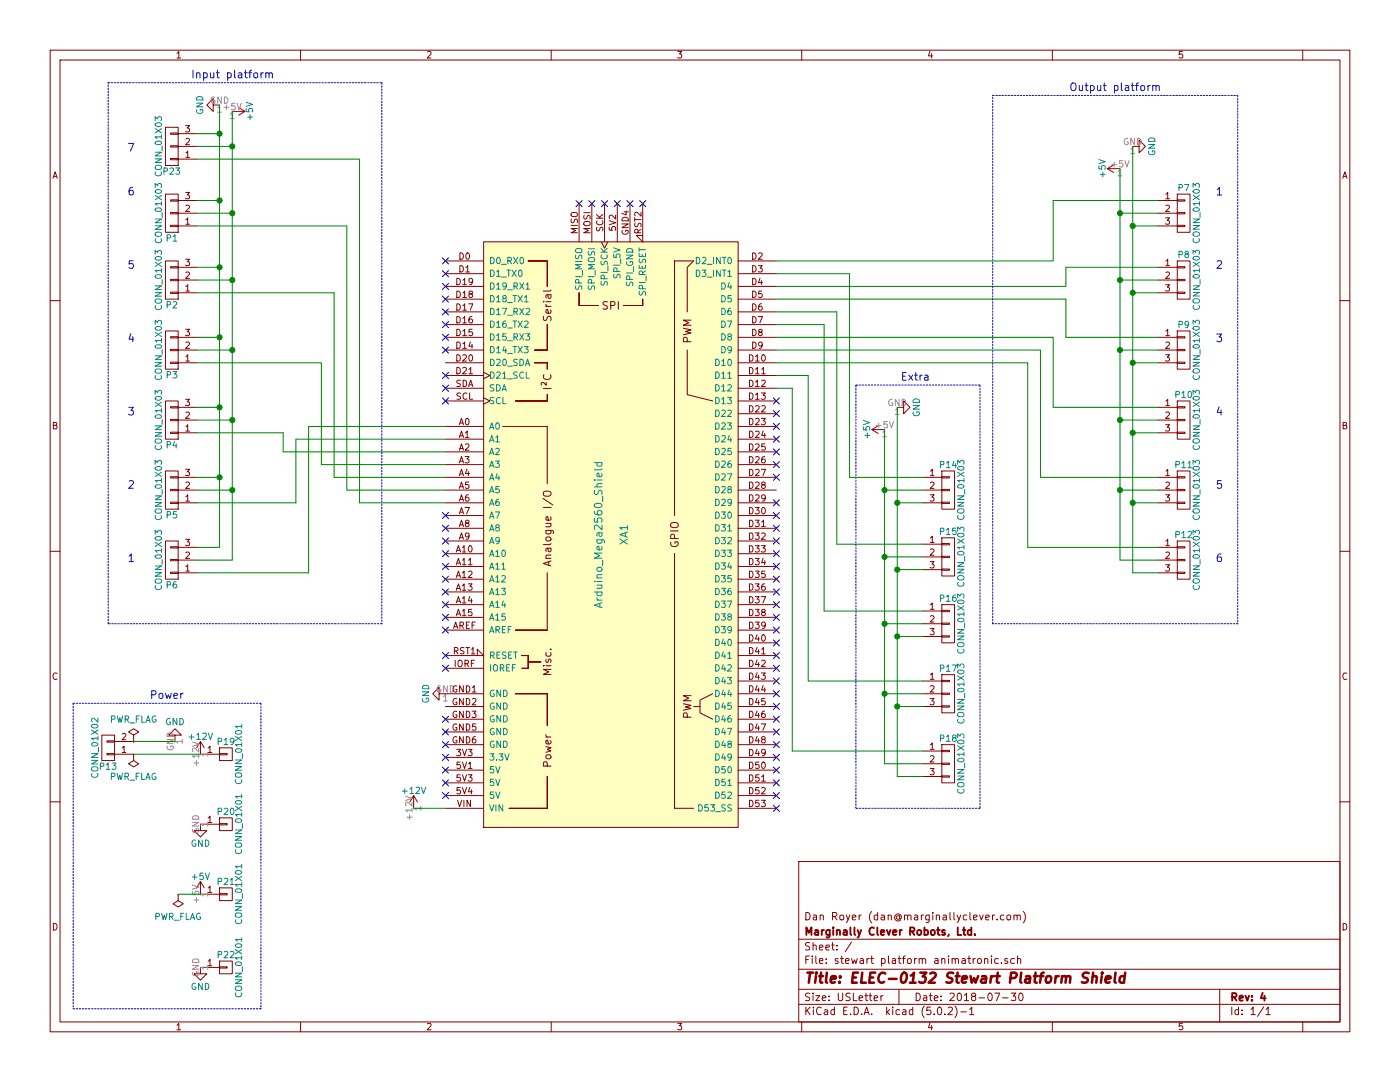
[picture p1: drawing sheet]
EESchema Schematic File Version 2
LIBS:power
LIBS:device
LIBS:transistors
LIBS:conn
LIBS:linear
LIBS:regul
LIBS:74xx
LIBS:cmos4000
LIBS:adc-dac
LIBS:memory
LIBS:xilinx
LIBS:microcontrollers
LIBS:dsp
LIBS:microchip
LIBS:analog_switches
LIBS:motorola
LIBS:texas
LIBS:intel
LIBS:audio
LIBS:interface
LIBS:digital-audio
LIBS:philips
LIBS:display
LIBS:cypress
LIBS:siliconi
LIBS:opto
LIBS:atmel
LIBS:contrib
LIBS:valves
LIBS:arduino
LIBS:stewart platform animatronic-cache
EELAYER 25 0
EELAYER END
$Descr USLetter 11000 8500
encoding utf-8
Sheet 1 1
Title "ELEC-0132 Stewart Platform Shield"
Date "2018-07-30"
Rev "4"
Comp "Marginally Clever Robots, Ltd."
Comment1 "Dan Royer (dan@marginallyclever.com)"
Comment2 ""
Comment3 ""
Comment4 ""
$EndDescr
$Comp
L CONN_01X03 P7
U 1 1
P 9300 1675
F 0 "P7" H 9300 1875 50  0000 C CNN
F 1 "CONN_01X03" V 9400 1675 50  0000 C CNN
F 2 "Socket_Strips:Socket_Strip_Straight_1x03_Pitch2.54mm" H 9300 1675 50  0001 C CNN
F 3 "" H 9300 1675 50  0000 C CNN
	1    9300 1675
	1    0    0    -1  
$EndComp
$Comp
L CONN_01X03 P8
U 1 1
P 9300 2200
F 0 "P8" H 9300 2400 50  0000 C CNN
F 1 "CONN_01X03" V 9400 2200 50  0000 C CNN
F 2 "Socket_Strips:Socket_Strip_Straight_1x03_Pitch2.54mm" H 9300 2200 50  0001 C CNN
F 3 "" H 9300 2200 50  0000 C CNN
	1    9300 2200
	1    0    0    -1  
$EndComp
$Comp
L CONN_01X03 P9
U 1 1
P 9300 2750
F 0 "P9" H 9300 2950 50  0000 C CNN
F 1 "CONN_01X03" V 9400 2750 50  0000 C CNN
F 2 "Socket_Strips:Socket_Strip_Straight_1x03_Pitch2.54mm" H 9300 2750 50  0001 C CNN
F 3 "" H 9300 2750 50  0000 C CNN
	1    9300 2750
	1    0    0    -1  
$EndComp
$Comp
L CONN_01X03 P10
U 1 1
P 9300 3300
F 0 "P10" H 9300 3500 50  0000 C CNN
F 1 "CONN_01X03" V 9400 3300 50  0000 C CNN
F 2 "Socket_Strips:Socket_Strip_Straight_1x03_Pitch2.54mm" H 9300 3300 50  0001 C CNN
F 3 "" H 9300 3300 50  0000 C CNN
	1    9300 3300
	1    0    0    -1  
$EndComp
$Comp
L CONN_01X03 P11
U 1 1
P 9300 3850
F 0 "P11" H 9300 4050 50  0000 C CNN
F 1 "CONN_01X03" V 9400 3850 50  0000 C CNN
F 2 "Socket_Strips:Socket_Strip_Straight_1x03_Pitch2.54mm" H 9300 3850 50  0001 C CNN
F 3 "" H 9300 3850 50  0000 C CNN
	1    9300 3850
	1    0    0    -1  
$EndComp
$Comp
L CONN_01X03 P12
U 1 1
P 9300 4400
F 0 "P12" H 9300 4600 50  0000 C CNN
F 1 "CONN_01X03" V 9400 4400 50  0000 C CNN
F 2 "Socket_Strips:Socket_Strip_Straight_1x03_Pitch2.54mm" H 9300 4400 50  0001 C CNN
F 3 "" H 9300 4400 50  0000 C CNN
	1    9300 4400
	1    0    0    -1  
$EndComp
$Comp
L CONN_01X03 P1
U 1 1
P 1350 1675
F 0 "P1" H 1350 1875 50  0000 C CNN
F 1 "CONN_01X03" V 1450 1675 50  0000 C CNN
F 2 "Socket_Strips:Socket_Strip_Straight_1x03_Pitch2.54mm" H 1350 1675 50  0001 C CNN
F 3 "" H 1350 1675 50  0000 C CNN
	1    1350 1675
	-1   0    0    1   
$EndComp
$Comp
L CONN_01X03 P2
U 1 1
P 1350 2200
F 0 "P2" H 1350 2400 50  0000 C CNN
F 1 "CONN_01X03" V 1450 2200 50  0000 C CNN
F 2 "Socket_Strips:Socket_Strip_Straight_1x03_Pitch2.54mm" H 1350 2200 50  0001 C CNN
F 3 "" H 1350 2200 50  0000 C CNN
	1    1350 2200
	-1   0    0    1   
$EndComp
$Comp
L CONN_01X03 P3
U 1 1
P 1350 2750
F 0 "P3" H 1350 2950 50  0000 C CNN
F 1 "CONN_01X03" V 1450 2750 50  0000 C CNN
F 2 "Socket_Strips:Socket_Strip_Straight_1x03_Pitch2.54mm" H 1350 2750 50  0001 C CNN
F 3 "" H 1350 2750 50  0000 C CNN
	1    1350 2750
	-1   0    0    1   
$EndComp
$Comp
L CONN_01X03 P4
U 1 1
P 1350 3300
F 0 "P4" H 1350 3500 50  0000 C CNN
F 1 "CONN_01X03" V 1450 3300 50  0000 C CNN
F 2 "Socket_Strips:Socket_Strip_Straight_1x03_Pitch2.54mm" H 1350 3300 50  0001 C CNN
F 3 "" H 1350 3300 50  0000 C CNN
	1    1350 3300
	-1   0    0    1   
$EndComp
$Comp
L CONN_01X03 P5
U 1 1
P 1350 3850
F 0 "P5" H 1350 4050 50  0000 C CNN
F 1 "CONN_01X03" V 1450 3850 50  0000 C CNN
F 2 "Socket_Strips:Socket_Strip_Straight_1x03_Pitch2.54mm" H 1350 3850 50  0001 C CNN
F 3 "" H 1350 3850 50  0000 C CNN
	1    1350 3850
	-1   0    0    1   
$EndComp
$Comp
L CONN_01X03 P6
U 1 1
P 1350 4400
F 0 "P6" H 1350 4600 50  0000 C CNN
F 1 "CONN_01X03" V 1450 4400 50  0000 C CNN
F 2 "Socket_Strips:Socket_Strip_Straight_1x03_Pitch2.54mm" H 1350 4400 50  0001 C CNN
F 3 "" H 1350 4400 50  0000 C CNN
	1    1350 4400
	-1   0    0    1   
$EndComp
$Comp
L GND #PWR01
U 1 1
P 8900 1150
F 0 "#PWR01" H 8900 900 50  0001 C CNN
F 1 "GND" H 8900 1000 50  0000 C CNN
F 2 "" H 8900 1150 50  0000 C CNN
F 3 "" H 8900 1150 50  0000 C CNN
	1    8900 1150
	0    -1   -1   0   
$EndComp
$Comp
L GND #PWR02
U 1 1
P 1725 825
F 0 "#PWR02" H 1725 575 50  0001 C CNN
F 1 "GND" H 1725 675 50  0000 C CNN
F 2 "" H 1725 825 50  0000 C CNN
F 3 "" H 1725 825 50  0000 C CNN
	1    1725 825 
	0    1    1    0   
$EndComp
$Comp
L +5V #PWR03
U 1 1
P 1825 875
F 0 "#PWR03" H 1825 725 50  0001 C CNN
F 1 "+5V" H 1825 1015 50  0000 C CNN
F 2 "" H 1825 875 50  0000 C CNN
F 3 "" H 1825 875 50  0000 C CNN
	1    1825 875 
	0    1    1    0   
$EndComp
$Comp
L +5V #PWR04
U 1 1
P 8800 1325
F 0 "#PWR04" H 8800 1175 50  0001 C CNN
F 1 "+5V" H 8800 1465 50  0000 C CNN
F 2 "" H 8800 1325 50  0000 C CNN
F 3 "" H 8800 1325 50  0000 C CNN
	1    8800 1325
	0    -1   -1   0   
$EndComp
Text Notes 1500 625  0    60   ~ 0
Input platform
Text Notes 8400 725  0    60   ~ 0
Output platform
NoConn ~ 6100 3250
NoConn ~ 6100 3350
NoConn ~ 6100 3450
NoConn ~ 6100 3550
NoConn ~ 6100 3650
NoConn ~ 6100 3750
NoConn ~ 6100 4050
NoConn ~ 6100 3950
NoConn ~ 3500 2250
NoConn ~ 3500 2350
NoConn ~ 3500 2050
NoConn ~ 3500 2150
$Comp
L GND #PWR05
U 1 1
P 3500 5450
F 0 "#PWR05" H 3500 5200 50  0001 C CNN
F 1 "GND" H 3500 5300 50  0000 C CNN
F 2 "" H 3500 5450 50  0000 C CNN
F 3 "" H 3500 5450 50  0000 C CNN
	1    3500 5450
	0    1    1    0   
$EndComp
$Comp
L PWR_FLAG #FLG06
U 1 1
P 1050 5925
F 0 "#FLG06" H 1050 6020 50  0001 C CNN
F 1 "PWR_FLAG" H 1050 6105 50  0000 C CNN
F 2 "" H 1050 5925 50  0000 C CNN
F 3 "" H 1050 5925 50  0000 C CNN
	1    1050 5925
	-1   0    0    1   
$EndComp
$Comp
L PWR_FLAG #FLG07
U 1 1
P 1050 5825
F 0 "#FLG07" H 1050 5920 50  0001 C CNN
F 1 "PWR_FLAG" H 1050 6000 50  0000 C CNN
F 2 "" H 1050 5825 50  0000 C CNN
F 3 "" H 1050 5825 50  0000 C CNN
	1    1050 5825
	1    0    0    -1  
$EndComp
$Comp
L CONN_01X02 P13
U 1 1
P 850 5875
F 0 "P13" H 850 6025 50  0000 C CNN
F 1 "CONN_01X02" V 950 5875 50  0000 C CNN
F 2 "Terminal_Blocks:TerminalBlock_bornier-2_P5.08mm" H 850 5875 50  0001 C CNN
F 3 "" H 850 5875 50  0000 C CNN
	1    850  5875
	-1   0    0    1   
$EndComp
$Comp
L GND #PWR08
U 1 1
P 1375 5825
F 0 "#PWR08" H 1375 5575 50  0001 C CNN
F 1 "GND" H 1375 5675 50  0000 C CNN
F 2 "" H 1375 5825 50  0000 C CNN
F 3 "" H 1375 5825 50  0000 C CNN
	1    1375 5825
	-1   0    0    1   
$EndComp
Text Notes 1175 5500 0    60   ~ 0
Power
$Comp
L CONN_01X03 P15
U 1 1
P 7450 4375
F 0 "P15" H 7450 4575 50  0000 C CNN
F 1 "CONN_01X03" V 7550 4375 50  0000 C CNN
F 2 "Socket_Strips:Socket_Strip_Straight_1x03_Pitch2.54mm" H 7450 4375 50  0001 C CNN
F 3 "" H 7450 4375 50  0000 C CNN
	1    7450 4375
	1    0    0    -1  
$EndComp
$Comp
L CONN_01X03 P16
U 1 1
P 7450 4900
F 0 "P16" H 7450 5100 50  0000 C CNN
F 1 "CONN_01X03" V 7550 4900 50  0000 C CNN
F 2 "Socket_Strips:Socket_Strip_Straight_1x03_Pitch2.54mm" H 7450 4900 50  0001 C CNN
F 3 "" H 7450 4900 50  0000 C CNN
	1    7450 4900
	1    0    0    -1  
$EndComp
$Comp
L CONN_01X03 P17
U 1 1
P 7450 5450
F 0 "P17" H 7450 5650 50  0000 C CNN
F 1 "CONN_01X03" V 7550 5450 50  0000 C CNN
F 2 "Socket_Strips:Socket_Strip_Straight_1x03_Pitch2.54mm" H 7450 5450 50  0001 C CNN
F 3 "" H 7450 5450 50  0000 C CNN
	1    7450 5450
	1    0    0    -1  
$EndComp
$Comp
L GND #PWR09
U 1 1
P 7050 3200
F 0 "#PWR09" H 7050 2950 50  0001 C CNN
F 1 "GND" H 7050 3050 50  0000 C CNN
F 2 "" H 7050 3200 50  0000 C CNN
F 3 "" H 7050 3200 50  0000 C CNN
	1    7050 3200
	0    -1   -1   0   
$EndComp
$Comp
L +5V #PWR010
U 1 1
P 6950 3375
F 0 "#PWR010" H 6950 3225 50  0001 C CNN
F 1 "+5V" H 6950 3515 50  0000 C CNN
F 2 "" H 6950 3375 50  0000 C CNN
F 3 "" H 6950 3375 50  0000 C CNN
	1    6950 3375
	0    -1   -1   0   
$EndComp
$Comp
L CONN_01X03 P18
U 1 1
P 7450 6000
F 0 "P18" H 7450 6200 50  0000 C CNN
F 1 "CONN_01X03" V 7550 6000 50  0000 C CNN
F 2 "Socket_Strips:Socket_Strip_Straight_1x03_Pitch2.54mm" H 7450 6000 50  0001 C CNN
F 3 "" H 7450 6000 50  0000 C CNN
	1    7450 6000
	1    0    0    -1  
$EndComp
Text Notes 7075 3000 0    60   ~ 0
Extra
$Comp
L CONN_01X03 P14
U 1 1
P 7450 3850
F 0 "P14" H 7450 4050 50  0000 C CNN
F 1 "CONN_01X03" V 7550 3850 50  0000 C CNN
F 2 "Socket_Strips:Socket_Strip_Straight_1x03_Pitch2.54mm" H 7450 3850 50  0001 C CNN
F 3 "" H 7450 3850 50  0000 C CNN
	1    7450 3850
	1    0    0    -1  
$EndComp
Text Notes 9550 4425 0    60   ~ 0
1\n\n\n\n\n\n2\n\n\n\n\n\n3\n\n\n\n\n\n4\n\n\n\n\n\n5\n\n\n\n\n\n6
Text Notes 1000 4425 0    60   ~ 0
6\n\n\n\n\n\n5\n\n\n\n\n\n4\n\n\n\n\n\n3\n\n\n\n\n\n2\n\n\n\n\n\n1
$Comp
L CONN_01X01 P19
U 1 1
P 1775 5925
F 0 "P19" H 1775 6025 50  0000 C CNN
F 1 "CONN_01X01" V 1875 5925 50  0000 C CNN
F 2 "Socket_Strips:Socket_Strip_Straight_1x01_Pitch2.54mm" H 1775 5925 50  0001 C CNN
F 3 "" H 1775 5925 50  0000 C CNN
	1    1775 5925
	1    0    0    -1  
$EndComp
$Comp
L CONN_01X01 P20
U 1 1
P 1775 6475
F 0 "P20" H 1775 6575 50  0000 C CNN
F 1 "CONN_01X01" V 1875 6475 50  0000 C CNN
F 2 "Socket_Strips:Socket_Strip_Straight_1x01_Pitch2.54mm" H 1775 6475 50  0001 C CNN
F 3 "" H 1775 6475 50  0000 C CNN
	1    1775 6475
	1    0    0    -1  
$EndComp
$Comp
L CONN_01X01 P21
U 1 1
P 1775 7025
F 0 "P21" H 1775 7125 50  0000 C CNN
F 1 "CONN_01X01" V 1875 7025 50  0000 C CNN
F 2 "Socket_Strips:Socket_Strip_Straight_1x01_Pitch2.54mm" H 1775 7025 50  0001 C CNN
F 3 "" H 1775 7025 50  0000 C CNN
	1    1775 7025
	1    0    0    -1  
$EndComp
$Comp
L CONN_01X01 P22
U 1 1
P 1775 7600
F 0 "P22" H 1775 7700 50  0000 C CNN
F 1 "CONN_01X01" V 1875 7600 50  0000 C CNN
F 2 "Socket_Strips:Socket_Strip_Straight_1x01_Pitch2.54mm" H 1775 7600 50  0001 C CNN
F 3 "" H 1775 7600 50  0000 C CNN
	1    1775 7600
	1    0    0    -1  
$EndComp
$Comp
L +12V #PWR011
U 1 1
P 1575 5925
F 0 "#PWR011" H 1575 5775 50  0001 C CNN
F 1 "+12V" H 1575 6065 50  0000 C CNN
F 2 "" H 1575 5925 50  0000 C CNN
F 3 "" H 1575 5925 50  0000 C CNN
	1    1575 5925
	1    0    0    -1  
$EndComp
$Comp
L +5V #PWR012
U 1 1
P 1575 7025
F 0 "#PWR012" H 1575 6875 50  0001 C CNN
F 1 "+5V" H 1575 7165 50  0000 C CNN
F 2 "" H 1575 7025 50  0000 C CNN
F 3 "" H 1575 7025 50  0000 C CNN
	1    1575 7025
	1    0    0    -1  
$EndComp
$Comp
L GND #PWR013
U 1 1
P 1575 6475
F 0 "#PWR013" H 1575 6225 50  0001 C CNN
F 1 "GND" H 1575 6325 50  0000 C CNN
F 2 "" H 1575 6475 50  0000 C CNN
F 3 "" H 1575 6475 50  0000 C CNN
	1    1575 6475
	1    0    0    -1  
$EndComp
$Comp
L GND #PWR014
U 1 1
P 1575 7600
F 0 "#PWR014" H 1575 7350 50  0001 C CNN
F 1 "GND" H 1575 7450 50  0000 C CNN
F 2 "" H 1575 7600 50  0000 C CNN
F 3 "" H 1575 7600 50  0000 C CNN
	1    1575 7600
	1    0    0    -1  
$EndComp
$Comp
L PWR_FLAG #FLG015
U 1 1
P 1400 7025
F 0 "#FLG015" H 1400 7120 50  0001 C CNN
F 1 "PWR_FLAG" H 1400 7205 50  0000 C CNN
F 2 "" H 1400 7025 50  0000 C CNN
F 3 "" H 1400 7025 50  0000 C CNN
	1    1400 7025
	-1   0    0    1   
$EndComp
NoConn ~ 5050 1600
NoConn ~ 4750 1600
NoConn ~ 4650 1600
NoConn ~ 4550 1600
NoConn ~ 4950 1600
NoConn ~ 4850 1600
NoConn ~ 6100 4150
NoConn ~ 6100 4250
NoConn ~ 6100 4350
NoConn ~ 6100 4450
NoConn ~ 6100 4550
NoConn ~ 6100 4650
NoConn ~ 6100 4750
NoConn ~ 6100 4850
NoConn ~ 6100 4950
NoConn ~ 6100 5050
NoConn ~ 6100 5150
NoConn ~ 6100 5250
NoConn ~ 6100 5350
NoConn ~ 6100 6350
NoConn ~ 6100 6250
NoConn ~ 6100 6150
NoConn ~ 6100 6050
NoConn ~ 6100 5950
NoConn ~ 6100 5850
NoConn ~ 6100 5750
NoConn ~ 6100 5650
NoConn ~ 6100 5550
NoConn ~ 6100 5450
NoConn ~ 3500 4150
NoConn ~ 3500 4250
NoConn ~ 3500 4350
NoConn ~ 3500 4450
NoConn ~ 3500 4550
NoConn ~ 3500 4650
NoConn ~ 3500 4750
NoConn ~ 3500 4850
NoConn ~ 3500 4950
NoConn ~ 3500 5150
NoConn ~ 3500 5250
NoConn ~ 3500 5950
$Comp
L Arduino_Mega2560_Shield XA1
U 1 1
P 4800 4200
F 0 "XA1" V 4900 4200 60  0000 C CNN
F 1 "Arduino_Mega2560_Shield" V 4700 4200 60  0000 C CNN
F 2 "Arduino:Arduino_Mega2560_Shield" H 5500 6950 60  0001 C CNN
F 3 "" H 5500 6950 60  0001 C CNN
	1    4800 4200
	1    0    0    -1  
$EndComp
NoConn ~ 3500 6050
NoConn ~ 3500 6150
NoConn ~ 3500 6250
$Comp
L +12V #PWR016
U 1 1
P 3250 6350
F 0 "#PWR016" H 3250 6200 50  0001 C CNN
F 1 "+12V" H 3250 6490 50  0000 C CNN
F 2 "" H 3250 6350 50  0000 C CNN
F 3 "" H 3250 6350 50  0000 C CNN
	1    3250 6350
	1    0    0    -1  
$EndComp
NoConn ~ 3500 2450
NoConn ~ 3500 2550
NoConn ~ 3500 2650
NoConn ~ 3500 2750
NoConn ~ 3500 2950
NoConn ~ 3500 3050
NoConn ~ 3500 3150
Wire Wire Line
	1550 1575 1725 1575
Wire Wire Line
	1725 825  1725 4300
Wire Wire Line
	1725 2100 1550 2100
Wire Wire Line
	1725 2650 1550 2650
Connection ~ 1725 2100
Wire Wire Line
	1725 3200 1550 3200
Connection ~ 1725 2650
Wire Wire Line
	1725 3750 1550 3750
Connection ~ 1725 3200
Wire Wire Line
	1725 4300 1550 4300
Connection ~ 1725 3750
Wire Wire Line
	1825 4400 1550 4400
Wire Wire Line
	1825 875  1825 4400
Wire Wire Line
	1825 3850 1550 3850
Wire Wire Line
	1825 3300 1550 3300
Connection ~ 1825 3850
Wire Wire Line
	1825 2750 1550 2750
Connection ~ 1825 3300
Wire Wire Line
	1825 2200 1550 2200
Connection ~ 1825 2750
Wire Wire Line
	1825 1675 1550 1675
Connection ~ 1825 2200
Wire Wire Line
	2225 3550 3500 3550
Wire Wire Line
	2325 3450 3500 3450
Wire Wire Line
	2425 3350 3500 3350
Connection ~ 1725 1575
Connection ~ 1825 1675
Wire Wire Line
	9100 1775 8900 1775
Wire Wire Line
	8900 1150 8900 4500
Wire Wire Line
	8900 2300 9100 2300
Wire Wire Line
	8900 2850 9100 2850
Connection ~ 8900 2300
Wire Wire Line
	8900 3400 9100 3400
Connection ~ 8900 2850
Wire Wire Line
	8900 3950 9100 3950
Connection ~ 8900 3400
Wire Wire Line
	8900 4500 9100 4500
Connection ~ 8900 3950
Wire Wire Line
	8800 4400 9100 4400
Wire Wire Line
	8800 1325 8800 4400
Wire Wire Line
	8800 3850 9100 3850
Wire Wire Line
	8800 3300 9100 3300
Connection ~ 8800 3850
Wire Wire Line
	8800 2750 9100 2750
Connection ~ 8800 3300
Wire Wire Line
	8800 2200 9100 2200
Connection ~ 8800 2750
Wire Wire Line
	8800 1675 9100 1675
Connection ~ 8800 2200
Wire Wire Line
	6100 2250 8375 2250
Wire Wire Line
	8375 2250 8375 2100
Wire Wire Line
	8375 2350 8375 2650
Wire Wire Line
	6100 2350 8375 2350
Connection ~ 8800 1675
Connection ~ 8900 1775
Wire Notes Line
	850  650  3000 650 
Wire Notes Line
	3000 650  3000 4900
Wire Notes Line
	3000 4900 850  4900
Wire Notes Line
	850  4900 850  650 
Wire Notes Line
	7800 750  9725 750 
Wire Notes Line
	9725 750  9725 4900
Wire Notes Line
	7800 4900 7800 750 
Wire Notes Line
	9725 4900 7800 4900
Wire Wire Line
	2425 4500 1550 4500
Wire Wire Line
	2325 3950 1550 3950
Wire Wire Line
	2225 3400 1550 3400
Wire Wire Line
	1550 2300 2625 2300
Wire Wire Line
	1550 1775 2725 1775
Wire Wire Line
	8275 1575 9100 1575
Wire Wire Line
	8375 2100 9100 2100
Wire Wire Line
	8375 2650 9100 2650
Wire Wire Line
	8275 3200 9100 3200
Wire Wire Line
	8175 3750 9100 3750
Wire Wire Line
	8075 4300 9100 4300
Wire Wire Line
	1050 5925 1575 5925
Wire Wire Line
	1050 5825 1375 5825
Wire Notes Line
	575  5525 2050 5525
Wire Notes Line
	575  5525 575  7925
Wire Wire Line
	7250 4475 7050 4475
Wire Wire Line
	7050 5000 7250 5000
Wire Wire Line
	7050 5550 7250 5550
Connection ~ 7050 5000
Connection ~ 7050 5550
Wire Wire Line
	6950 5450 7250 5450
Wire Wire Line
	6950 4900 7250 4900
Connection ~ 6950 5450
Wire Wire Line
	6950 4375 7250 4375
Connection ~ 6950 4900
Connection ~ 6950 4375
Connection ~ 7050 4475
Wire Wire Line
	6475 4800 7250 4800
Wire Wire Line
	7050 3200 7050 6100
Wire Wire Line
	6950 3375 6950 6000
Wire Wire Line
	6950 6000 7250 6000
Wire Wire Line
	7050 6100 7250 6100
Wire Wire Line
	6225 5900 7250 5900
Wire Wire Line
	6225 3050 6225 5900
Wire Wire Line
	6225 3050 6100 3050
Wire Wire Line
	6100 2950 6350 2950
Wire Wire Line
	6575 4275 7250 4275
Wire Wire Line
	6350 2950 6350 5350
Wire Wire Line
	6350 5350 7250 5350
Wire Notes Line
	6725 3025 7700 3025
Wire Notes Line
	7700 3025 7700 6350
Wire Notes Line
	7700 6350 6725 6350
Wire Notes Line
	6725 6350 6725 3025
Wire Wire Line
	8275 1575 8275 2050
Wire Wire Line
	8275 2050 6100 2050
Wire Wire Line
	6100 2850 8075 2850
Wire Wire Line
	8075 2850 8075 4300
Wire Wire Line
	8175 3750 8175 2750
Wire Wire Line
	8175 2750 6100 2750
Wire Wire Line
	6100 2650 8275 2650
Wire Wire Line
	8275 2650 8275 3200
Wire Wire Line
	6475 2550 6475 4800
Wire Wire Line
	6475 2550 6100 2550
Wire Wire Line
	6575 2450 6575 4275
Wire Wire Line
	6575 2450 6100 2450
Wire Wire Line
	7250 3950 7050 3950
Connection ~ 7050 3950
Wire Wire Line
	7250 3850 6950 3850
Connection ~ 6950 3850
Wire Wire Line
	6675 3750 7250 3750
Wire Wire Line
	6675 3750 6675 2150
Wire Wire Line
	6675 2150 6100 2150
Wire Wire Line
	1400 7025 1575 7025
Wire Notes Line
	2050 5525 2050 7925
Wire Notes Line
	2050 7925 575  7925
Connection ~ 3500 5550
Wire Wire Line
	3250 6350 3500 6350
Wire Wire Line
	2425 3350 2425 4500
Wire Wire Line
	2325 3450 2325 3950
Wire Wire Line
	2225 3400 2225 3550
Wire Wire Line
	1550 2850 2525 2850
Wire Wire Line
	2525 2850 2525 3650
Wire Wire Line
	2525 3650 3500 3650
Wire Wire Line
	2625 3750 3500 3750
Wire Wire Line
	2625 2300 2625 3750
Wire Wire Line
	2725 1775 2725 3850
Wire Wire Line
	2725 3850 3500 3850
Wire Wire Line
	2825 3950 3500 3950
$Comp
L CONN_01X03 P23
U 1 1
P 1350 1150
F 0 "P23" H 1350 1350 50  0000 C CNN
F 1 "CONN_01X03" V 1450 1150 50  0000 C CNN
F 2 "Socket_Strips:Socket_Strip_Straight_1x03_Pitch2.54mm" H 1350 1150 50  0001 C CNN
F 3 "" H 1350 1150 50  0000 C CNN
	1    1350 1150
	-1   0    0    1   
$EndComp
Text Notes 1000 1200 0    60   ~ 0
7
Wire Wire Line
	1550 1050 1725 1050
Wire Wire Line
	1550 1150 1825 1150
Wire Wire Line
	1550 1250 2825 1250
Wire Wire Line
	2825 1250 2825 3950
Connection ~ 1725 1050
Connection ~ 1825 1150
NoConn ~ 6100 3150
NoConn ~ 3500 4050
NoConn ~ 3500 5650
NoConn ~ 3500 5750
NoConn ~ 3500 5850
NoConn ~ -600 4900
$EndSCHEMATC
